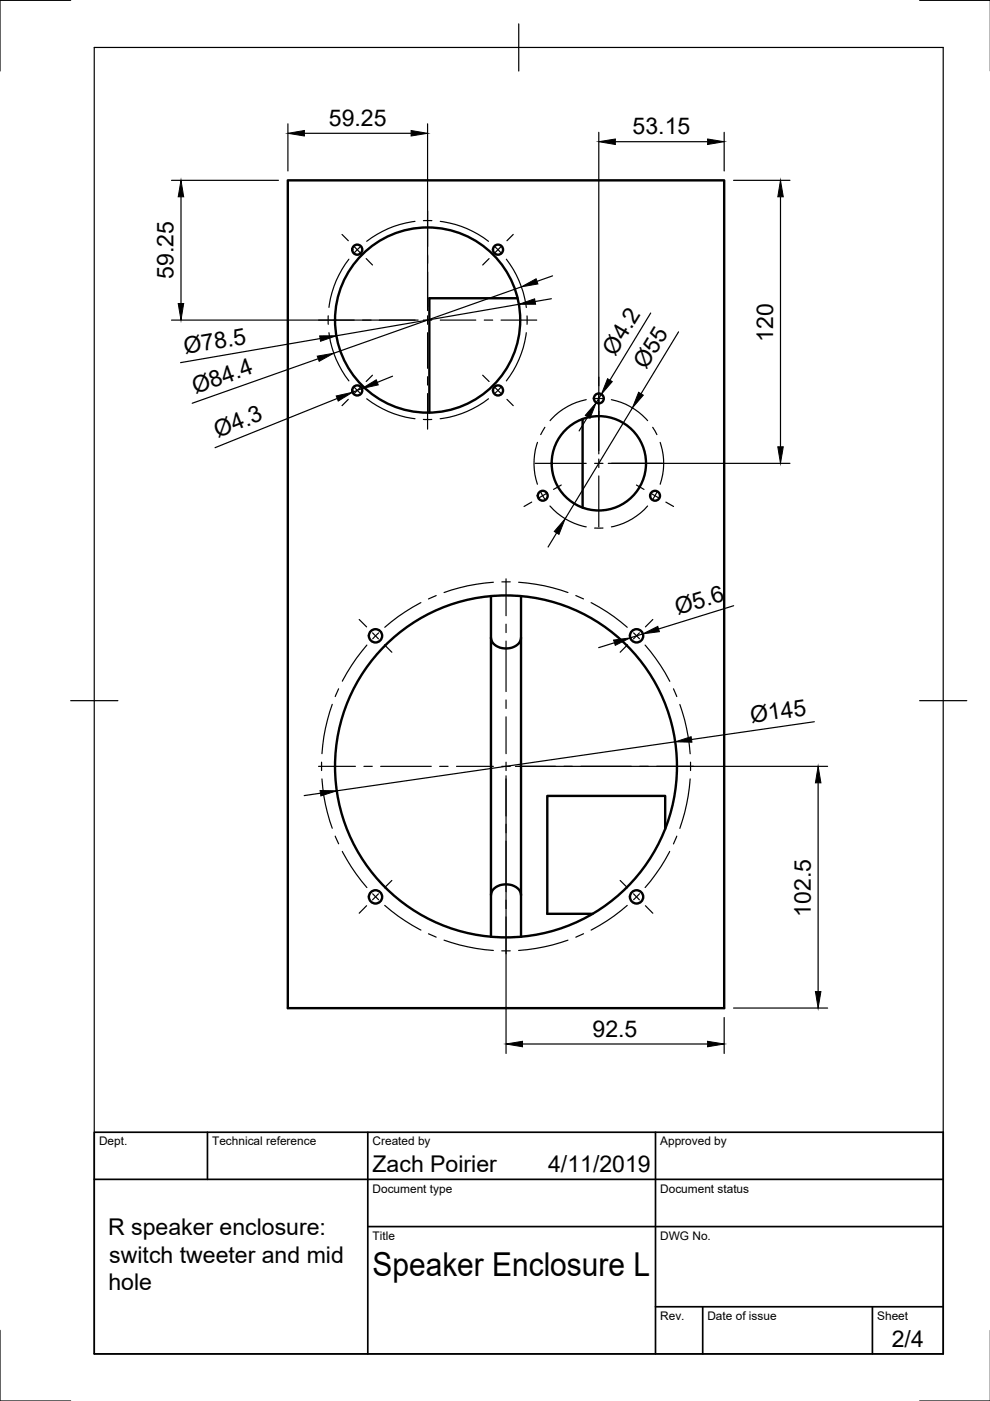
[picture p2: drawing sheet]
<svg xmlns="http://www.w3.org/2000/svg" width="210mm" height="297mm" viewBox="0 0 210 297" stroke-linecap="round" stroke-linejoin="round" font-family="sans-serif">
<!-- layer: Visible -->
<g fill="none" stroke="#000" stroke-width=".51">
<path d="M61 38.2h92.5v175.5h-92.5zM109.7 63.2h-18.7v24.3M123.5 88.8v18.8M104.1 126.4v72.2M110.5 126.4v8.8a3 3 0 0 1-3.7 2.3 2.71 2.71 0 0 1-2.7-2.3M110.5 135.2v63.4M141 175.7v-7h-25v25h9.7M104.1 189.8a3 3 0 0 1 3.6-2.3 2.71 2.71 0 0 1 2.8 2.3"/>
<circle cx="75.7" cy="52.9" r="1.07"/>
<circle cx="105.6" cy="52.9" r="1.07"/>
<circle cx="90.7" cy="67.9" r="19.6"/>
<circle cx="75.7" cy="82.8" r="1.07"/>
<circle cx="105.6" cy="82.8" r="1.07"/>
<circle cx="127" cy="84.5" r="1.05"/>
<circle cx="127" cy="98.2" r="10"/>
<circle cx="115.1" cy="105.1" r="1.05"/>
<circle cx="138.9" cy="105.1" r="1.05"/>
<circle cx="79.6" cy="134.8" r="1.41"/>
<circle cx="135" cy="134.8" r="1.41"/>
<circle cx="107.3" cy="162.5" r="36.3"/>
<circle cx="79.6" cy="190.2" r="1.41"/>
<circle cx="135" cy="190.2" r="1.41"/>
</g>
<!-- layer: Border -->
<path d="M15 .1h-15v15M20 10.1h180v276.9h-180zM110 5.1v10M195 .1h15M15 148.6h10M195 148.6h10M0 282.1v14.9h15M195 297h15" fill="none" stroke="#000" stroke-width=".25"/>
<!-- layer: TitleBlock -->
<path d="M20 240.1h180v46.9h-180zM20 250h180M44 240.1v9.9M78 240.1v46.9M139 240.1v46.9M78 260.1h122M139 277.1h61M149 277.1v9.9M185 277.1v9.9" fill="none" stroke="#000" stroke-width=".36"/>
<!-- layer: Center Lines -->
<g fill="none" stroke="#000" stroke-width=".25">
<path d="M72.5 49.7l1.4 1.3M74 55a20.7 20.7 0 0 0-4.3 10.2M75.1 52.3l1.3 1.3M76.4 52.3l-1.3 1.3M77.6 54.8l1.4 1.4M88 46.9a20.8 20.8 0 0 0-10.3 4.3M89.8 46.8h1.8M90.7 44.7v7.6M90.7 54.1v1.7M90.7 57.6v7.6M93.3 46.9a20.8 20.8 0 0 1 10.3 4.3M103.7 54.8l-1.4 1.4"/>
<path d="M104.9 52.3l1.3 1.3M106.2 52.3l-1.3 1.3M107.4 55a21.2 21.2 0 0 1 4.2 10.2M108.8 49.7l-1.3 1.3M67.5 67.9h7.6M69.6 67v1.8M69.7 70.5a20.6 20.6 0 0 0 4.3 10.3M76.9 67.9h1.8M79 79.6l-1.4 1.3M80.4 67.9h7.6M89.8 67.9h1.7M90.7 67v1.8"/>
<path d="M90.7 70.5v7.6M90.7 79.9v1.7M93.3 67.9h7.6M102.3 79.6l1.4 1.3M102.7 67.9h1.8M106.2 67.9h7.6M111.6 70.5a21.2 21.2 0 0 1-4.2 10.3M111.7 67v1.8M127 79.9v1.9M73.9 84.7l-1.4 1.3M75.1 82.1l1.3 1.3M76.4 82.2l-1.3 1.2"/>
<path d="M77.7 84.5a20.9 20.9 0 0 0 10.3 4.3M89.8 88.9h1.7M90.7 83.4v7.6M103.6 84.5a20.9 20.9 0 0 1-10.3 4.3M104.9 82.2l1.3 1.2M106.2 82.1l-1.3 1.3M107.5 84.7l1.3 1.3M113.5 98.2h10.8M114 93.8a13.7 13.7 0 0 0-.1 8.9M115.5 90.6l-.9 1.5M124.3 84.7a13.7 13.7 0 0 0-7.7 4.5M126.1 98.2h1.7"/>
<path d="M127 83.6v12M127 97.3v1.8M127.9 84.5h-1.8M129.6 84.7a13.8 13.8 0 0 1 7.7 4.5M129.6 98.2h10.9M138.4 90.6l.9 1.5M140 93.8a13.6 13.6 0 0 1 0 8.9M112.7 106.5l-1.6 .9M114.6 104.3l.9 1.6M115.8 104.7l-1.5 .8M116.6 107.3a13.6 13.6 0 0 0 7.7 4.4M119 102.8l-1.6 1"/>
<path d="M126.1 112h1.7M127 100.9v10.8M134.9 102.8l1.6 1M137.3 107.3a13.6 13.6 0 0 1-7.7 4.4M138.1 104.7l1.5 .8M139.3 104.3l-.9 1.6M141.2 106.5l1.6 .9M76.2 131.3l1.5 1.6M77.8 136.8a40.6 40.6 0 0 0-5.2 7.6M79 134.2l1.2 1.3M80.3 134.2l-1.3 1.2M81.5 136.7l1.6 1.6"/>
<path d="M89.2 127.8l-.2 .1a40.1 40.1 0 0 0-7.4 5.1M92.5 126.3l-1.7 .7M104.6 123.5a38.1 38.1 0 0 0-10.5 2.1M106.4 123.4h1.8M107.3 122.7v7.8M107.3 132.3v1.8M107.3 135.9v10.7M110 123.5a37.8 37.8 0 0 1 10.4 2.1M122.1 126.3l1.6 .7M125.3 127.8l.2 .1a38.3 38.3 0 0 1 7.5 5.1M133.1 136.7l-1.6 1.6M134.3 134.2l1.3 1.2"/>
<path d="M135.6 134.2l-1.3 1.3M136.8 136.8l1.1 1.4a38.9 38.9 0 0 1 4.1 6.2M138.4 131.3l-1.6 1.6M70.4 149.3l-.5 1.6a37.1 37.1 0 0 0-1.6 8.9M71.8 146l-.7 1.7M107.3 148.4v1.8M107.3 152v7.8M142.8 146l.7 1.7M144.1 149.4a39.8 39.8 0 0 1 2.2 10.4M67.5 162.5h7.9M68.2 161.6v1.8M68.3 165.1v.1a37.8 37.8 0 0 0 2.1 10.4"/>
<path d="M71.1 177.3l.7 1.6M77.2 162.5h1.7M80.7 162.5h10.7M93.2 162.5h1.8M96.8 162.5h7.8M106.4 162.5h1.8M107.3 161.6v1.8M107.3 165.1v7.9M107.3 174.8v1.8M107.3 178.3v10.7M110 162.5h7.8M119.6 162.5h1.7"/>
<path d="M123.1 162.5h10.8M135.6 162.5h1.8M139.2 162.5h7.8M143.5 177.3l-.7 1.6M146.3 165.1v.1a40.3 40.3 0 0 1-2.2 10.4M146.4 161.6v1.8M72.6 180.5l.1 .2a40.2 40.2 0 0 0 5.1 7.5M77.7 192l-1.5 1.6M79 189.5l1.3 1.3M80.2 189.5l-1.2 1.3M81.6 192a39.6 39.6 0 0 0 7.6 5.2M83.1 186.7l-1.6 1.5"/>
<path d="M90.8 198l1.7 .7M94.1 199.3a40.3 40.3 0 0 0 10.5 2.2M107.3 190.8v1.8M107.3 194.4v7.8M120.4 199.3a39.8 39.8 0 0 1-10.4 2.2M123.7 198l-1.6 .7M131.5 186.7l1.6 1.5M133 192a38 38 0 0 1-7.7 5.2M134.3 189.5l1.3 1.3M135.6 189.5l-1.3 1.3M136.8 192l1.6 1.6M142 180.5l-.1 .2a37.5 37.5 0 0 1-5.1 7.5"/>
<path d="M106.4 201.6h1.8"/>
</g>
<!-- layer: Dimensions -->
<g fill="none" stroke="#000" stroke-width=".25">
<path d="M36.4 38.2h22.6M61 26.3v9.9M64.5 28.3h22.7M90.7 26.3v39.6M127 28.1v68.1M130.5 30h19.5M153.5 28.1v8.1M155.5 38.2h12M38.4 41.7v22.7M117.2 58.5l-3.3 1.2M165.5 41.7v53M36.4 67.9h52.3"/>
<path d="M67.5 76.1l-26.8 9.4M67.9 71.8l-29.6 5.1M83.2 79.8l-3.2 1.3M110 64.5l-38.7 6.7M110.6 60.8l-39.8 14.1M116.9 63.3l-3.4 .6M138 66.4l-8.7 14.2M143.9 70.4l-8 13.1M71.5 84.5l-25.9 10.4M76.8 82.4l-2.1 .8M124.6 88.4l-1.8 3M127.5 83.6l-1.1 1.8"/>
<path d="M129 98.2h38.5M134.1 86.5l-14.3 23.5M118 113l-1.8 3M130.3 136.3l-3.4 1M136.3 134.4l-2.7 .8M155.6 128.4l-16 5M143.2 157.3l-71.8 10.4M172.7 153l-26.1 3.8M67.9 168.2l-3.4 .5M107.3 164.5v58.9M109.3 162.5h66.2M173.5 166v44.2"/>
<path d="M153.5 215.7v7.7M155.5 213.7h20M110.8 221.3h39.2"/>
</g>
<g fill="#000" stroke="#000" stroke-width=".21">
<path d="M61 28.3l3.5-.6v1.1zM87.2 27.7l3.5 .6-3.5 .5zM127 30l3.5-.5v1.1zM150 29.5l3.5 .5-3.5 .6zM38.4 38.2l.5 3.5h-1.1zM110.6 60.8l3.1-1.7 .3 1.1zM165.5 38.2l.6 3.5h-1.2zM37.8 64.4h1.1l-.5 3.5zM67.3 75.5l3.5-.6-3.1 1.7zM67.8 71.2h3.5l-3.3 1.2zM110 64.5l3.3-1.1 .3 1.1zM71.3 84l3.4-.8-3 1.8z"/>
<path d="M76.8 82.4l3-1.9 .4 1.1zM126.4 85.4l-1.3 3.3-1-.6zM128.8 80.3l1 .6-2.3 2.7zM135.4 83.2l1 .6-2.3 2.7zM164.9 94.7h1.2l-.6 3.5zM119.8 110l-1.3 3.3-1-.6zM130.1 135.7l3.5-.5-3.1 1.6zM136.3 134.4l3.2-1.6 .3 1.1zM143.2 157.3l3.3-1.1 .2 1.2zM67.9 167.6l3.5 .1-3.4 1zM173.5 162.5l.6 3.5h-1.2zM172.9 210.2h1.2l-.6 3.5z"/>
<path d="M107.3 221.3l3.5-.5v1.1zM150 220.8l3.5 .5-3.5 .6z"/>
</g>
<text font-size="7" x="79" y="270.6">Speaker Enclosure L</text>
<g font-size="4.9">
<text x="69.7" y="26.7">59.25</text>
<text x="134.1" y="28.5">53.15</text>
<text x="36.8" y="59.2" transform="rotate(-90 36.8 59.2)">59.25</text>
<text x="39.3" y="75.1" transform="rotate(-10 39.3 75.1)">Ø78.5</text>
<text x="130.4" y="75.6" transform="rotate(-59 130.4 75.6)">Ø4.2</text>
<text x="163.9" y="72.5" transform="rotate(-90 163.9 72.5)">120</text>
<text x="41.4" y="83.5" transform="rotate(-20 41.4 83.5)">Ø84.4</text>
<text x="137" y="78.5" transform="rotate(-59 137 78.5)">Ø55</text>
<text x="46.2" y="92.9" transform="rotate(-22 46.2 92.9)">Ø4.3</text>
<text x="143.7" y="130.4" transform="rotate(-17 143.7 130.4)">Ø5.6</text>
<text x="159.3" y="153.3" transform="rotate(-8 159.3 153.3)">Ø145</text>
<text x="171.9" y="194.4" transform="rotate(-90 171.9 194.4)">102.5</text>
<text x="125.6" y="219.8">92.5</text>
<text x="79" y="248.5">Zach Poirier</text>
<text x="116.2" y="248.5">4/11/2019</text>
<text x="22.9" y="261.9">R speaker enclosure:</text>
<text x="23.2" y="267.7">switch tweeter and mid</text>
<text x="23" y="273.6">hole</text>
<text x="189.1" y="285.7">2/4</text>
</g>
<g font-size="2.5">
<text x="21" y="242.9">Dept.</text>
<text x="45" y="242.9">Technical reference</text>
<text x="79" y="242.9">Created by</text>
<text x="140" y="242.9">Approved by</text>
<text x="79" y="252.8">Document type</text>
<text x="140" y="252.8">Document status</text>
<text x="79" y="262.9">Title</text>
<text x="140" y="262.9">DWG No.</text>
<text x="140" y="279.9">Rev.</text>
<text x="150" y="279.9">Date of issue</text>
<text x="186" y="279.9">Sheet</text>
</g>
</svg>
